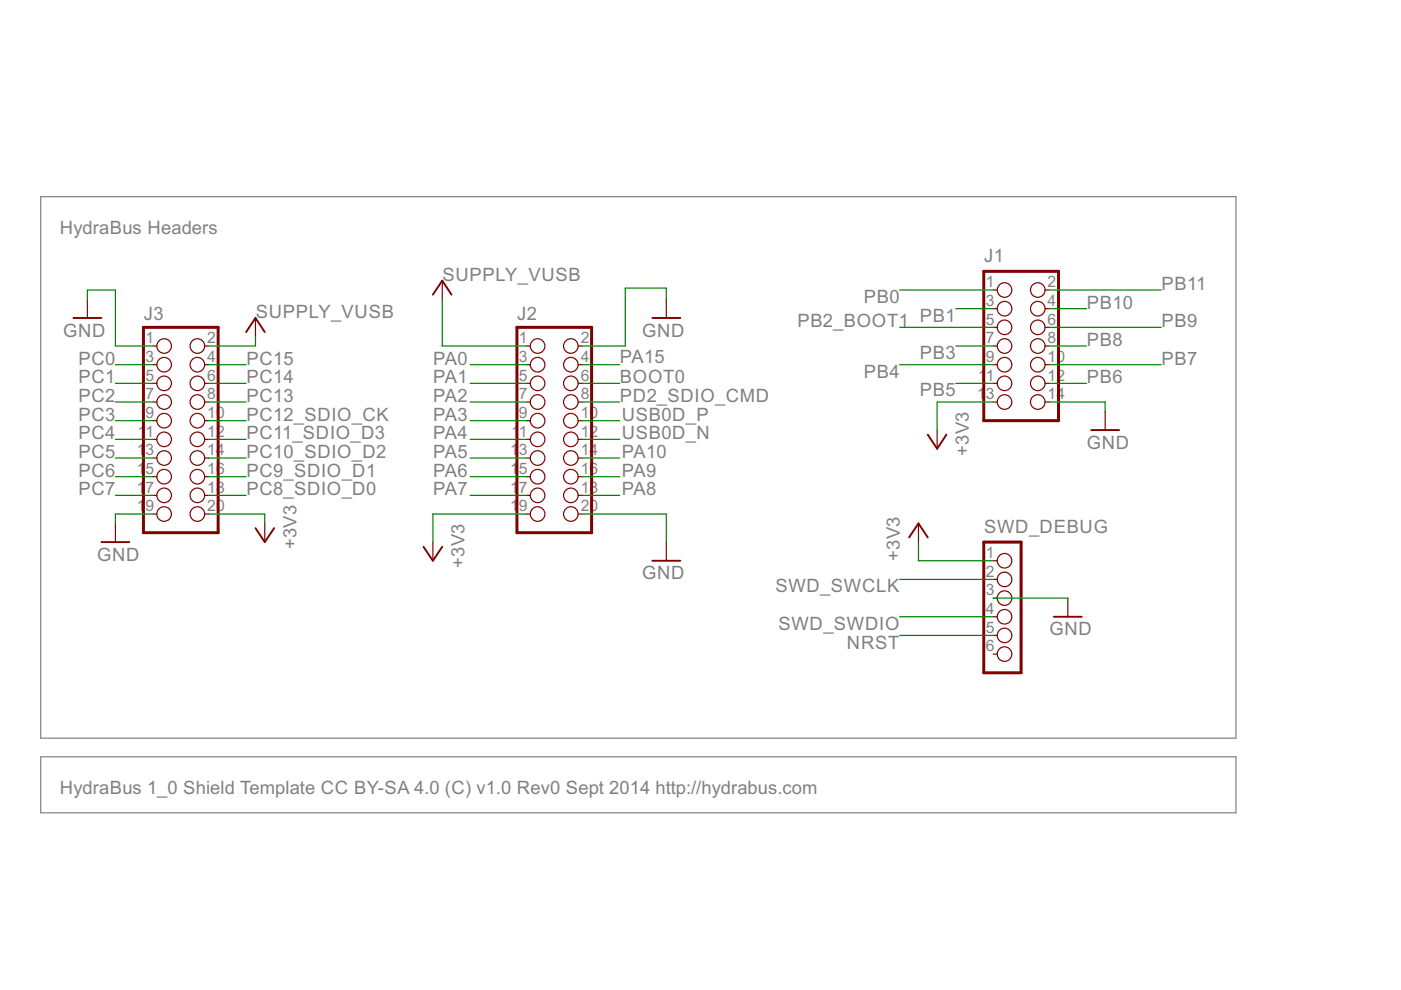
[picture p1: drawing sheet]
<?xml version="1.0" encoding="utf-8"?>
<!DOCTYPE eagle SYSTEM "eagle.dtd">
<eagle version="6.5.0">
<drawing>
<settings>
<setting alwaysvectorfont="no"/>
<setting verticaltext="up"/>
</settings>
<grid distance="0.1" unitdist="inch" unit="inch" style="lines" multiple="1" display="no" altdistance="0.01" altunitdist="inch" altunit="inch"/>
<schematic xreflabel="%F%N/%S.%C%R" xrefpart="/%S.%C%R">
<libraries>
<library name="supply1">
<symbols>
<symbol name="GND">
<wire x1="-1.905" y1="0" x2="1.905" y2="0" width="0.254" layer="94"/>
<text x="-2.54" y="-2.54" size="1.778" layer="96">&gt;VALUE</text>
<pin name="GND" x="0" y="2.54" visible="off" length="short" direction="sup" rot="R270"/>
</symbol>
<symbol name="+3V3">
<wire x1="1.27" y1="-1.905" x2="0" y2="0" width="0.254" layer="94"/>
<wire x1="0" y1="0" x2="-1.27" y2="-1.905" width="0.254" layer="94"/>
<text x="-2.54" y="-5.08" size="1.778" layer="96" rot="R90">&gt;VALUE</text>
<pin name="+3V3" x="0" y="-2.54" visible="off" length="short" direction="sup" rot="R90"/>
</symbol>
</symbols>
<devicesets>
<deviceset name="GND" prefix="GND">
<gates>
<gate name="1" symbol="GND" x="0" y="0"/>
</gates>
<devices>
<device name="">
<technologies>
<technology name=""/>
</technologies>
</device>
</devices>
</deviceset>
<deviceset name="+3V3" prefix="+3V3">
<gates>
<gate name="G$1" symbol="+3V3" x="0" y="0"/>
</gates>
<devices>
<device name="">
<technologies>
<technology name=""/>
</technologies>
</device>
</devices>
</deviceset>
</devicesets>
</library>
<library name="dp_devices">
<symbols>
<symbol name="SUPPLY_VUSB">
<wire x1="1.27" y1="0.635" x2="0" y2="2.54" width="0.254" layer="94"/>
<wire x1="0" y1="2.54" x2="-1.27" y2="0.635" width="0.254" layer="94"/>
<text x="0" y="2.54" size="1.778" layer="96">&gt;VALUE</text>
<pin name="VUSB" x="0" y="0" visible="off" length="short" direction="sup" rot="R90"/>
</symbol>
</symbols>
<devicesets>
<deviceset name="SUPPLY_VUSB" prefix="VUSB">
<gates>
<gate name="G$1" symbol="SUPPLY_VUSB" x="0" y="0"/>
</gates>
<devices>
<device name="">
<technologies>
<technology name=""/>
</technologies>
</device>
</devices>
</deviceset>
</devicesets>
</library>
<library name="hydrabus_shield">
<symbols>
<symbol name="HYDRABUS_SHIELD_HEADER2X10">
<wire x1="-3.81" y1="12.7" x2="6.35" y2="12.7" width="0.4064" layer="94"/>
<wire x1="6.35" y1="12.7" x2="6.35" y2="-15.24" width="0.4064" layer="94"/>
<wire x1="6.35" y1="-15.24" x2="-3.81" y2="-15.24" width="0.4064" layer="94"/>
<wire x1="-3.81" y1="-15.24" x2="-3.81" y2="12.7" width="0.4064" layer="94"/>
<pin name="1" x="-2.54" y="10.16" visible="pad" length="short" direction="pas" function="dot"/>
<pin name="2" x="5.08" y="10.16" visible="pad" length="short" direction="pas" function="dot" rot="R180"/>
<pin name="3" x="-2.54" y="7.62" visible="pad" length="short" direction="pas" function="dot"/>
<pin name="4" x="5.08" y="7.62" visible="pad" length="short" direction="pas" function="dot" rot="R180"/>
<pin name="5" x="-2.54" y="5.08" visible="pad" length="short" direction="pas" function="dot"/>
<pin name="6" x="5.08" y="5.08" visible="pad" length="short" direction="pas" function="dot" rot="R180"/>
<pin name="7" x="-2.54" y="2.54" visible="pad" length="short" direction="pas" function="dot"/>
<pin name="8" x="5.08" y="2.54" visible="pad" length="short" direction="pas" function="dot" rot="R180"/>
<pin name="9" x="-2.54" y="0" visible="pad" length="short" direction="pas" function="dot"/>
<pin name="10" x="5.08" y="0" visible="pad" length="short" direction="pas" function="dot" rot="R180"/>
<pin name="11" x="-2.54" y="-2.54" visible="pad" length="short" direction="pas" function="dot"/>
<pin name="12" x="5.08" y="-2.54" visible="pad" length="short" direction="pas" function="dot" rot="R180"/>
<pin name="13" x="-2.54" y="-5.08" visible="pad" length="short" direction="pas" function="dot"/>
<pin name="14" x="5.08" y="-5.08" visible="pad" length="short" direction="pas" function="dot" rot="R180"/>
<pin name="15" x="-2.54" y="-7.62" visible="pad" length="short" direction="pas" function="dot"/>
<pin name="16" x="5.08" y="-7.62" visible="pad" length="short" direction="pas" function="dot" rot="R180"/>
<text x="-3.81" y="13.6525" size="1.778" layer="95">&gt;NAME</text>
<pin name="17" x="-2.54" y="-10.16" visible="pad" length="short" direction="pas" function="dot"/>
<pin name="18" x="5.08" y="-10.16" visible="pad" length="short" direction="pas" function="dot" rot="R180"/>
<pin name="19" x="-2.54" y="-12.7" visible="pad" length="short" direction="pas" function="dot"/>
<pin name="20" x="5.08" y="-12.7" visible="pad" length="short" direction="pas" function="dot" rot="R180"/>
</symbol>
<symbol name="HYDRABUS_SHIELD_HEADER2X7">
<wire x1="-3.81" y1="10.16" x2="6.35" y2="10.16" width="0.4064" layer="94"/>
<wire x1="6.35" y1="10.16" x2="6.35" y2="-10.16" width="0.4064" layer="94"/>
<wire x1="6.35" y1="-10.16" x2="-3.81" y2="-10.16" width="0.4064" layer="94"/>
<wire x1="-3.81" y1="-10.16" x2="-3.81" y2="10.16" width="0.4064" layer="94"/>
<pin name="1" x="-2.54" y="7.62" visible="pad" length="short" direction="pas" function="dot"/>
<pin name="2" x="5.08" y="7.62" visible="pad" length="short" direction="pas" function="dot" rot="R180"/>
<pin name="3" x="-2.54" y="5.08" visible="pad" length="short" direction="pas" function="dot"/>
<pin name="4" x="5.08" y="5.08" visible="pad" length="short" direction="pas" function="dot" rot="R180"/>
<pin name="5" x="-2.54" y="2.54" visible="pad" length="short" direction="pas" function="dot"/>
<pin name="6" x="5.08" y="2.54" visible="pad" length="short" direction="pas" function="dot" rot="R180"/>
<pin name="7" x="-2.54" y="0" visible="pad" length="short" direction="pas" function="dot"/>
<pin name="8" x="5.08" y="0" visible="pad" length="short" direction="pas" function="dot" rot="R180"/>
<pin name="9" x="-2.54" y="-2.54" visible="pad" length="short" direction="pas" function="dot"/>
<pin name="10" x="5.08" y="-2.54" visible="pad" length="short" direction="pas" function="dot" rot="R180"/>
<pin name="11" x="-2.54" y="-5.08" visible="pad" length="short" direction="pas" function="dot"/>
<pin name="12" x="5.08" y="-5.08" visible="pad" length="short" direction="pas" function="dot" rot="R180"/>
<text x="-3.81" y="11.43" size="1.778" layer="95">&gt;NAME</text>
<pin name="13" x="-2.54" y="-7.62" visible="pad" length="short" direction="pas" function="dot"/>
<pin name="14" x="5.08" y="-7.62" visible="pad" length="short" direction="pas" function="dot" rot="R180"/>
</symbol>
<symbol name="HYDRABUS_SHIELD_HEADER1X6">
<wire x1="-1.27" y1="7.62" x2="-1.27" y2="-10.16" width="0.4064" layer="94"/>
<wire x1="-1.27" y1="-10.16" x2="3.81" y2="-10.16" width="0.4064" layer="94"/>
<wire x1="3.81" y1="-10.16" x2="3.81" y2="7.62" width="0.4064" layer="94"/>
<wire x1="3.81" y1="7.62" x2="-1.27" y2="7.62" width="0.4064" layer="94"/>
<pin name="1" x="0" y="5.08" visible="pad" length="short" function="dot"/>
<pin name="2" x="0" y="2.54" visible="pad" length="short" function="dot"/>
<pin name="3" x="0" y="0" visible="pad" length="short" direction="pas" function="dot"/>
<pin name="4" x="0" y="-2.54" visible="pad" length="short" direction="pas" function="dot"/>
<pin name="5" x="0" y="-5.08" visible="pad" length="short" direction="pas" function="dot"/>
<pin name="6" x="0" y="-7.62" visible="pad" length="short" direction="pas" function="dot"/>
<text x="-1.27" y="8.89" size="1.778" layer="95">&gt;NAME</text>
</symbol>
</symbols>
<devicesets>
<deviceset name="HYDRABUS_SHIELD_CON_HEADER_2X10" prefix="J">
<gates>
<gate name="J" symbol="HYDRABUS_SHIELD_HEADER2X10" x="0" y="0"/>
</gates>
<devices>
<device name="" package="HYDRABUS_SHIELD_M2X10">
<connects>
<connect gate="J" pin="1" pad="1"/>
<connect gate="J" pin="10" pad="10"/>
<connect gate="J" pin="11" pad="11"/>
<connect gate="J" pin="12" pad="12"/>
<connect gate="J" pin="13" pad="13"/>
<connect gate="J" pin="14" pad="14"/>
<connect gate="J" pin="15" pad="15"/>
<connect gate="J" pin="16" pad="16"/>
<connect gate="J" pin="17" pad="17"/>
<connect gate="J" pin="18" pad="18"/>
<connect gate="J" pin="19" pad="19"/>
<connect gate="J" pin="2" pad="2"/>
<connect gate="J" pin="20" pad="20"/>
<connect gate="J" pin="3" pad="3"/>
<connect gate="J" pin="4" pad="4"/>
<connect gate="J" pin="5" pad="5"/>
<connect gate="J" pin="6" pad="6"/>
<connect gate="J" pin="7" pad="7"/>
<connect gate="J" pin="8" pad="8"/>
<connect gate="J" pin="9" pad="9"/>
</connects>
<technologies>
<technology name=""/>
</technologies>
</device>
</devices>
</deviceset>
<deviceset name="HYDRABUS_SHIELD_CON_HEADER_2X07" prefix="J">
<gates>
<gate name="J" symbol="HYDRABUS_SHIELD_HEADER2X7" x="0" y="0"/>
</gates>
<devices>
<device name="" package="HYDRABUS_SHIELD_M2X7">
<connects>
<connect gate="J" pin="1" pad="1"/>
<connect gate="J" pin="10" pad="10"/>
<connect gate="J" pin="11" pad="11"/>
<connect gate="J" pin="12" pad="12"/>
<connect gate="J" pin="13" pad="13"/>
<connect gate="J" pin="14" pad="14"/>
<connect gate="J" pin="2" pad="2"/>
<connect gate="J" pin="3" pad="3"/>
<connect gate="J" pin="4" pad="4"/>
<connect gate="J" pin="5" pad="5"/>
<connect gate="J" pin="6" pad="6"/>
<connect gate="J" pin="7" pad="7"/>
<connect gate="J" pin="8" pad="8"/>
<connect gate="J" pin="9" pad="9"/>
</connects>
<technologies>
<technology name=""/>
</technologies>
</device>
</devices>
</deviceset>
<deviceset name="HYDRABUS_SHIELD_CON_HEADER_1X06" prefix="J">
<gates>
<gate name="G$1" symbol="HYDRABUS_SHIELD_HEADER1X6" x="2.54" y="0"/>
</gates>
<devices>
<device name="" package="HYDRABUS_SHIELD_M1X6">
<connects>
<connect gate="G$1" pin="1" pad="1"/>
<connect gate="G$1" pin="2" pad="2"/>
<connect gate="G$1" pin="3" pad="3"/>
<connect gate="G$1" pin="4" pad="4"/>
<connect gate="G$1" pin="5" pad="5"/>
<connect gate="G$1" pin="6" pad="6"/>
</connects>
<technologies>
<technology name=""/>
</technologies>
</device>
</devices>
</deviceset>
</devicesets>
</library>
</libraries>
<attributes>
</attributes>
<variantdefs>
</variantdefs>
<classes>
<class number="0" name="default" width="0.2032" drill="0.3302">
<clearance class="0" value="0.1524"/>
</class>
<class number="1" name="POWER" width="0.2032" drill="0.3302">
<clearance class="1" value="0.1524"/>
</class>
<class number="2" name="VDD" width="0.254" drill="0.3302">
<clearance class="2" value="0.1524"/>
</class>
</classes>
<parts>
<part name="J3" library="hydrabus_shield" deviceset="HYDRABUS_SHIELD_CON_HEADER_2X10" device=""/>
<part name="VUSB1" library="dp_devices" deviceset="SUPPLY_VUSB" device=""/>
<part name="GND3" library="supply1" deviceset="GND" device=""/>
<part name="+3V4" library="supply1" deviceset="+3V3" device=""/>
<part name="GND4" library="supply1" deviceset="GND" device=""/>
<part name="J1" library="hydrabus_shield" deviceset="HYDRABUS_SHIELD_CON_HEADER_2X07" device=""/>
<part name="GND5" library="supply1" deviceset="GND" device=""/>
<part name="+3V5" library="supply1" deviceset="+3V3" device=""/>
<part name="J2" library="hydrabus_shield" deviceset="HYDRABUS_SHIELD_CON_HEADER_2X10" device=""/>
<part name="VUSB3" library="dp_devices" deviceset="SUPPLY_VUSB" device=""/>
<part name="GND6" library="supply1" deviceset="GND" device=""/>
<part name="+3V7" library="supply1" deviceset="+3V3" device=""/>
<part name="GND9" library="supply1" deviceset="GND" device=""/>
<part name="SWD_DEBUG" library="hydrabus_shield" deviceset="HYDRABUS_SHIELD_CON_HEADER_1X06" device=""/>
<part name="GND1" library="supply1" deviceset="GND" device=""/>
<part name="+3V2" library="supply1" deviceset="+3V3" device=""/>
</parts>
<sheets>
<sheet>
<plain>
<wire x1="83.82" y1="149.86" x2="111.76" y2="121.92" width="0.4064" layer="108"/>
<wire x1="111.76" y1="149.86" x2="83.82" y2="121.92" width="0.4064" layer="108"/>
<wire x1="118.364" y1="139.446" x2="125.984" y2="131.826" width="0.4064" layer="108"/>
<wire x1="125.73" y1="139.7" x2="118.11" y2="132.08" width="0.4064" layer="108"/>
<wire x1="-53.34" y1="147.32" x2="109.22" y2="147.32" width="0.1524" layer="97"/>
<wire x1="109.22" y1="147.32" x2="109.22" y2="73.66" width="0.1524" layer="97"/>
<wire x1="109.22" y1="73.66" x2="-53.34" y2="73.66" width="0.1524" layer="97"/>
<wire x1="-53.34" y1="73.66" x2="-53.34" y2="147.32" width="0.1524" layer="97"/>
<wire x1="109.22" y1="71.12" x2="-53.34" y2="71.12" width="0.1524" layer="97"/>
<wire x1="109.22" y1="63.5" x2="-53.34" y2="63.5" width="0.1524" layer="97"/>
<wire x1="-53.34" y1="63.5" x2="-53.34" y2="71.12" width="0.1524" layer="97"/>
<wire x1="109.22" y1="63.5" x2="109.22" y2="71.12" width="0.1524" layer="97"/>
<text x="-50.8" y="66.04" size="1.778" layer="97">HydraBus 1_0 Shield Template CC BY-SA 4.0 (C) v1.0 Rev0 Sept 2014 http://hydrabus.com</text>
<text x="-50.8" y="142.24" size="1.778" layer="97">HydraBus Headers</text>
</plain>
<instances>
<instance part="J3" gate="J" x="-35.56" y="116.84"/>
<instance part="VUSB1" gate="G$1" x="-24.13" y="128.27"/>
<instance part="GND3" gate="1" x="-46.99" y="130.81" rot="MR0"/>
<instance part="+3V4" gate="G$1" x="-22.86" y="100.33" rot="R180"/>
<instance part="GND4" gate="1" x="-43.18" y="100.33"/>
<instance part="J1" gate="J" x="78.74" y="127"/>
<instance part="GND5" gate="1" x="91.44" y="115.57"/>
<instance part="+3V5" gate="G$1" x="68.58" y="113.03" rot="R180"/>
<instance part="J2" gate="J" x="15.24" y="116.84"/>
<instance part="VUSB3" gate="G$1" x="1.27" y="133.35"/>
<instance part="GND6" gate="1" x="31.75" y="130.81" rot="MR0"/>
<instance part="+3V7" gate="G$1" x="0" y="97.79" rot="R180"/>
<instance part="GND9" gate="1" x="31.75" y="97.79" rot="MR0"/>
<instance part="SWD_DEBUG" gate="G$1" x="76.2" y="92.71"/>
<instance part="GND1" gate="1" x="86.36" y="90.17"/>
<instance part="+3V2" gate="G$1" x="66.04" y="102.87"/>
</instances>
<busses>
</busses>
<nets>
<net name="+3V3" class="2">
<segment>
<pinref part="J3" gate="J" pin="20"/>
<pinref part="+3V4" gate="G$1" pin="+3V3"/>
<wire x1="-30.48" y1="104.14" x2="-22.86" y2="104.14" width="0.1524" layer="91"/>
<wire x1="-22.86" y1="104.14" x2="-22.86" y2="102.87" width="0.1524" layer="91"/>
</segment>
<segment>
<pinref part="J1" gate="J" pin="13"/>
<pinref part="+3V5" gate="G$1" pin="+3V3"/>
<wire x1="76.2" y1="119.38" x2="68.58" y2="119.38" width="0.1524" layer="91"/>
<wire x1="68.58" y1="119.38" x2="68.58" y2="115.57" width="0.1524" layer="91"/>
</segment>
<segment>
<pinref part="J2" gate="J" pin="19"/>
<pinref part="+3V7" gate="G$1" pin="+3V3"/>
<wire x1="12.7" y1="104.14" x2="0" y2="104.14" width="0.1524" layer="91"/>
<wire x1="0" y1="104.14" x2="0" y2="100.33" width="0.1524" layer="91"/>
</segment>
<segment>
<pinref part="SWD_DEBUG" gate="G$1" pin="1"/>
<pinref part="+3V2" gate="G$1" pin="+3V3"/>
<wire x1="76.2" y1="97.79" x2="66.04" y2="97.79" width="0.1524" layer="91"/>
<wire x1="66.04" y1="97.79" x2="66.04" y2="100.33" width="0.1524" layer="91"/>
</segment>
</net>
<net name="GND" class="0">
<segment>
<pinref part="J3" gate="J" pin="1"/>
<wire x1="-38.1" y1="127" x2="-43.18" y2="127" width="0.1524" layer="91"/>
<wire x1="-43.18" y1="127" x2="-43.18" y2="134.62" width="0.1524" layer="91"/>
<pinref part="GND3" gate="1" pin="GND"/>
<wire x1="-43.18" y1="134.62" x2="-46.99" y2="134.62" width="0.1524" layer="91"/>
<wire x1="-46.99" y1="134.62" x2="-46.99" y2="133.35" width="0.1524" layer="91"/>
</segment>
<segment>
<pinref part="J3" gate="J" pin="19"/>
<pinref part="GND4" gate="1" pin="GND"/>
<wire x1="-38.1" y1="104.14" x2="-43.18" y2="104.14" width="0.1524" layer="91"/>
<wire x1="-43.18" y1="104.14" x2="-43.18" y2="102.87" width="0.1524" layer="91"/>
</segment>
<segment>
<pinref part="J1" gate="J" pin="14"/>
<pinref part="GND5" gate="1" pin="GND"/>
<wire x1="83.82" y1="119.38" x2="91.44" y2="119.38" width="0.1524" layer="91"/>
<wire x1="91.44" y1="119.38" x2="91.44" y2="118.11" width="0.1524" layer="91"/>
</segment>
<segment>
<pinref part="J2" gate="J" pin="2"/>
<wire x1="20.32" y1="127" x2="26.162" y2="127" width="0.1524" layer="91"/>
<wire x1="26.162" y1="127" x2="26.162" y2="134.874" width="0.1524" layer="91"/>
<pinref part="GND6" gate="1" pin="GND"/>
<wire x1="26.162" y1="134.874" x2="31.75" y2="134.874" width="0.1524" layer="91"/>
<wire x1="31.75" y1="134.874" x2="31.75" y2="133.35" width="0.1524" layer="91"/>
</segment>
<segment>
<pinref part="J2" gate="J" pin="20"/>
<pinref part="GND9" gate="1" pin="GND"/>
<wire x1="20.32" y1="104.14" x2="31.75" y2="104.14" width="0.1524" layer="91"/>
<wire x1="31.75" y1="104.14" x2="31.75" y2="100.33" width="0.1524" layer="91"/>
</segment>
<segment>
<pinref part="SWD_DEBUG" gate="G$1" pin="3"/>
<pinref part="GND1" gate="1" pin="GND"/>
<wire x1="76.2" y1="92.71" x2="86.36" y2="92.71" width="0.1524" layer="91"/>
</segment>
</net>
<net name="SWD_SWDIO" class="0">
<segment>
<pinref part="SWD_DEBUG" gate="G$1" pin="4"/>
<wire x1="76.2" y1="90.17" x2="63.5" y2="90.17" width="0.1524" layer="91"/>
<label x="63.5" y="90.17" size="1.778" layer="95" rot="R180"/>
</segment>
</net>
<net name="USB0D_P" class="0">
<segment>
<wire x1="20.32" y1="116.84" x2="25.4" y2="116.84" width="0.1524" layer="91"/>
<label x="25.654" y="116.84" size="1.778" layer="95"/>
<pinref part="J2" gate="J" pin="10"/>
</segment>
</net>
<net name="USB0D_N" class="0">
<segment>
<wire x1="20.32" y1="114.3" x2="25.4" y2="114.3" width="0.1524" layer="91"/>
<label x="25.654" y="114.3" size="1.778" layer="95"/>
<pinref part="J2" gate="J" pin="12"/>
</segment>
</net>
<net name="PA10" class="0">
<segment>
<wire x1="20.32" y1="111.76" x2="25.4" y2="111.76" width="0.1524" layer="91"/>
<label x="25.654" y="111.76" size="1.778" layer="95"/>
<pinref part="J2" gate="J" pin="14"/>
</segment>
</net>
<net name="PA9" class="0">
<segment>
<wire x1="20.32" y1="109.22" x2="25.4" y2="109.22" width="0.1524" layer="91"/>
<label x="25.654" y="109.22" size="1.778" layer="95"/>
<pinref part="J2" gate="J" pin="16"/>
</segment>
</net>
<net name="PA8" class="0">
<segment>
<wire x1="20.32" y1="106.68" x2="25.4" y2="106.68" width="0.1524" layer="91"/>
<label x="25.654" y="106.68" size="1.778" layer="95"/>
<pinref part="J2" gate="J" pin="18"/>
</segment>
</net>
<net name="PC7" class="0">
<segment>
<wire x1="-38.1" y1="106.68" x2="-43.18" y2="106.68" width="0.1524" layer="91"/>
<label x="-48.26" y="106.68" size="1.778" layer="95"/>
<pinref part="J3" gate="J" pin="17"/>
</segment>
</net>
<net name="PC6" class="0">
<segment>
<wire x1="-38.1" y1="109.22" x2="-43.18" y2="109.22" width="0.1524" layer="91"/>
<label x="-48.26" y="109.22" size="1.778" layer="95"/>
<pinref part="J3" gate="J" pin="15"/>
</segment>
</net>
<net name="VUSB" class="1">
<segment>
<pinref part="J3" gate="J" pin="2"/>
<pinref part="VUSB1" gate="G$1" pin="VUSB"/>
<wire x1="-30.48" y1="127" x2="-24.13" y2="127" width="0.1524" layer="91"/>
<wire x1="-24.13" y1="127" x2="-24.13" y2="128.27" width="0.1524" layer="91"/>
</segment>
<segment>
<pinref part="J2" gate="J" pin="1"/>
<pinref part="VUSB3" gate="G$1" pin="VUSB"/>
<wire x1="12.7" y1="127" x2="1.27" y2="127" width="0.1524" layer="91"/>
<wire x1="1.27" y1="127" x2="1.27" y2="133.35" width="0.1524" layer="91"/>
</segment>
</net>
<net name="PB11" class="0">
<segment>
<wire x1="83.82" y1="134.62" x2="99.06" y2="134.62" width="0.1524" layer="91"/>
<label x="99.06" y="134.62" size="1.778" layer="95"/>
<pinref part="J1" gate="J" pin="2"/>
</segment>
</net>
<net name="PB10" class="0">
<segment>
<wire x1="83.82" y1="132.08" x2="88.9" y2="132.08" width="0.1524" layer="91"/>
<label x="88.9" y="132.08" size="1.778" layer="95"/>
<pinref part="J1" gate="J" pin="4"/>
</segment>
</net>
<net name="PB1" class="0">
<segment>
<wire x1="76.2" y1="132.08" x2="71.12" y2="132.08" width="0.1524" layer="91"/>
<label x="71.12" y="132.08" size="1.778" layer="95" rot="R180"/>
<pinref part="J1" gate="J" pin="3"/>
</segment>
</net>
<net name="PB0" class="0">
<segment>
<wire x1="76.2" y1="134.62" x2="63.5" y2="134.62" width="0.1524" layer="91"/>
<label x="63.5" y="134.62" size="1.778" layer="95" rot="R180"/>
<pinref part="J1" gate="J" pin="1"/>
</segment>
</net>
<net name="PC5" class="0">
<segment>
<wire x1="-38.1" y1="111.76" x2="-43.18" y2="111.76" width="0.1524" layer="91"/>
<label x="-48.26" y="111.76" size="1.778" layer="95"/>
<pinref part="J3" gate="J" pin="13"/>
</segment>
</net>
<net name="PC4" class="0">
<segment>
<wire x1="-38.1" y1="114.3" x2="-43.18" y2="114.3" width="0.1524" layer="91"/>
<label x="-48.26" y="114.3" size="1.778" layer="95"/>
<pinref part="J3" gate="J" pin="11"/>
</segment>
</net>
<net name="PA7" class="0">
<segment>
<wire x1="12.7" y1="106.68" x2="5.08" y2="106.68" width="0.1524" layer="91"/>
<label x="0" y="106.68" size="1.778" layer="95"/>
<pinref part="J2" gate="J" pin="17"/>
</segment>
</net>
<net name="PA6" class="0">
<segment>
<wire x1="12.7" y1="109.22" x2="5.08" y2="109.22" width="0.1524" layer="91"/>
<label x="0" y="109.22" size="1.778" layer="95"/>
<pinref part="J2" gate="J" pin="15"/>
</segment>
</net>
<net name="PA5" class="0">
<segment>
<wire x1="12.7" y1="111.76" x2="5.08" y2="111.76" width="0.1524" layer="91"/>
<label x="0" y="111.76" size="1.778" layer="95"/>
<pinref part="J2" gate="J" pin="13"/>
</segment>
</net>
<net name="PA4" class="0">
<segment>
<wire x1="12.7" y1="114.3" x2="5.08" y2="114.3" width="0.1524" layer="91"/>
<label x="0" y="114.3" size="1.778" layer="95"/>
<pinref part="J2" gate="J" pin="11"/>
</segment>
</net>
<net name="PA3" class="0">
<segment>
<wire x1="12.7" y1="116.84" x2="5.08" y2="116.84" width="0.1524" layer="91"/>
<label x="0" y="116.84" size="1.778" layer="95"/>
<pinref part="J2" gate="J" pin="9"/>
</segment>
</net>
<net name="PA2" class="0">
<segment>
<wire x1="12.7" y1="119.38" x2="5.08" y2="119.38" width="0.1524" layer="91"/>
<label x="0" y="119.38" size="1.778" layer="95"/>
<pinref part="J2" gate="J" pin="7"/>
</segment>
</net>
<net name="PA1" class="0">
<segment>
<wire x1="12.7" y1="121.92" x2="5.08" y2="121.92" width="0.1524" layer="91"/>
<label x="0" y="121.92" size="1.778" layer="95"/>
<pinref part="J2" gate="J" pin="5"/>
</segment>
</net>
<net name="PA0" class="0">
<segment>
<wire x1="12.7" y1="124.46" x2="5.08" y2="124.46" width="0.1524" layer="91"/>
<label x="0" y="124.46" size="1.778" layer="95"/>
<pinref part="J2" gate="J" pin="3"/>
</segment>
</net>
<net name="PC3" class="0">
<segment>
<wire x1="-38.1" y1="116.84" x2="-43.18" y2="116.84" width="0.1524" layer="91"/>
<label x="-48.26" y="116.84" size="1.778" layer="95"/>
<pinref part="J3" gate="J" pin="9"/>
</segment>
</net>
<net name="PC2" class="0">
<segment>
<wire x1="-38.1" y1="119.38" x2="-43.18" y2="119.38" width="0.1524" layer="91"/>
<label x="-48.26" y="119.38" size="1.778" layer="95"/>
<pinref part="J3" gate="J" pin="7"/>
</segment>
</net>
<net name="PC1" class="0">
<segment>
<wire x1="-38.1" y1="121.92" x2="-43.18" y2="121.92" width="0.1524" layer="91"/>
<label x="-48.26" y="121.92" size="1.778" layer="95"/>
<pinref part="J3" gate="J" pin="5"/>
</segment>
</net>
<net name="PC0" class="0">
<segment>
<wire x1="-38.1" y1="124.46" x2="-43.18" y2="124.46" width="0.1524" layer="91"/>
<label x="-48.26" y="124.46" size="1.778" layer="95"/>
<pinref part="J3" gate="J" pin="3"/>
</segment>
</net>
<net name="NRST" class="0">
<segment>
<pinref part="SWD_DEBUG" gate="G$1" pin="5"/>
<wire x1="76.2" y1="87.63" x2="63.5" y2="87.63" width="0.1524" layer="91"/>
<label x="63.5" y="87.63" size="1.778" layer="95" rot="R180"/>
</segment>
</net>
<net name="PC15" class="0">
<segment>
<wire x1="-30.48" y1="124.46" x2="-25.4" y2="124.46" width="0.1524" layer="91"/>
<label x="-25.4" y="124.46" size="1.778" layer="95"/>
<pinref part="J3" gate="J" pin="4"/>
</segment>
</net>
<net name="PC14" class="0">
<segment>
<wire x1="-30.48" y1="121.92" x2="-25.4" y2="121.92" width="0.1524" layer="91"/>
<label x="-25.4" y="121.92" size="1.778" layer="95"/>
<pinref part="J3" gate="J" pin="6"/>
</segment>
</net>
<net name="PC13" class="0">
<segment>
<wire x1="-30.48" y1="119.38" x2="-25.4" y2="119.38" width="0.1524" layer="91"/>
<label x="-25.4" y="119.38" size="1.778" layer="95"/>
<pinref part="J3" gate="J" pin="8"/>
</segment>
</net>
<net name="PB8" class="0">
<segment>
<wire x1="83.82" y1="127" x2="88.9" y2="127" width="0.1524" layer="91"/>
<label x="88.9" y="127" size="1.778" layer="95"/>
<pinref part="J1" gate="J" pin="8"/>
</segment>
</net>
<net name="BOOT0" class="0">
<segment>
<wire x1="20.32" y1="121.92" x2="25.4" y2="121.92" width="0.1524" layer="91"/>
<label x="25.4" y="121.92" size="1.778" layer="95"/>
<pinref part="J2" gate="J" pin="6"/>
</segment>
</net>
<net name="PB7" class="0">
<segment>
<wire x1="83.82" y1="124.46" x2="99.06" y2="124.46" width="0.1524" layer="91"/>
<label x="99.06" y="124.46" size="1.778" layer="95"/>
<pinref part="J1" gate="J" pin="10"/>
</segment>
</net>
<net name="PB6" class="0">
<segment>
<wire x1="83.82" y1="121.92" x2="88.9" y2="121.92" width="0.1524" layer="91"/>
<label x="88.9" y="121.92" size="1.778" layer="95"/>
<pinref part="J1" gate="J" pin="12"/>
</segment>
</net>
<net name="PB5" class="0">
<segment>
<wire x1="76.2" y1="121.92" x2="71.12" y2="121.92" width="0.1524" layer="91"/>
<label x="71.12" y="121.92" size="1.778" layer="95" rot="R180"/>
<pinref part="J1" gate="J" pin="11"/>
</segment>
</net>
<net name="PB4" class="0">
<segment>
<wire x1="76.2" y1="124.46" x2="63.5" y2="124.46" width="0.1524" layer="91"/>
<label x="63.5" y="124.46" size="1.778" layer="95" rot="R180"/>
<pinref part="J1" gate="J" pin="9"/>
</segment>
</net>
<net name="PB3" class="0">
<segment>
<wire x1="76.2" y1="127" x2="71.12" y2="127" width="0.1524" layer="91"/>
<label x="71.12" y="127" size="1.778" layer="95" rot="R180"/>
<pinref part="J1" gate="J" pin="7"/>
</segment>
</net>
<net name="PA15" class="0">
<segment>
<wire x1="20.32" y1="124.46" x2="25.4" y2="124.46" width="0.1524" layer="91"/>
<label x="25.4" y="124.714" size="1.778" layer="95"/>
<pinref part="J2" gate="J" pin="4"/>
</segment>
</net>
<net name="SWD_SWCLK" class="0">
<segment>
<pinref part="SWD_DEBUG" gate="G$1" pin="2"/>
<wire x1="76.2" y1="95.25" x2="63.5" y2="95.25" width="0.1524" layer="91"/>
<label x="63.5" y="95.25" size="1.778" layer="95" rot="R180"/>
</segment>
</net>
<net name="PB9" class="0">
<segment>
<wire x1="83.82" y1="129.54" x2="99.06" y2="129.54" width="0.1524" layer="91"/>
<label x="99.06" y="129.54" size="1.778" layer="95"/>
<pinref part="J1" gate="J" pin="6"/>
</segment>
</net>
<net name="PC9_SDIO_D1" class="0">
<segment>
<wire x1="-30.48" y1="109.22" x2="-25.4" y2="109.22" width="0.1524" layer="91"/>
<label x="-25.4" y="109.22" size="1.778" layer="95"/>
<pinref part="J3" gate="J" pin="16"/>
</segment>
</net>
<net name="PC8_SDIO_D0" class="0">
<segment>
<wire x1="-30.48" y1="106.68" x2="-25.4" y2="106.68" width="0.1524" layer="91"/>
<label x="-25.4" y="106.68" size="1.778" layer="95"/>
<pinref part="J3" gate="J" pin="18"/>
</segment>
</net>
<net name="PB2_BOOT1" class="0">
<segment>
<wire x1="76.2" y1="129.54" x2="63.5" y2="129.54" width="0.1524" layer="91"/>
<label x="49.53" y="129.54" size="1.778" layer="95"/>
<pinref part="J1" gate="J" pin="5"/>
</segment>
</net>
<net name="PD2_SDIO_CMD" class="0">
<segment>
<wire x1="20.32" y1="119.38" x2="25.4" y2="119.38" width="0.1524" layer="91"/>
<label x="25.4" y="119.38" size="1.778" layer="95"/>
<pinref part="J2" gate="J" pin="8"/>
</segment>
</net>
<net name="PC12_SDIO_CK" class="0">
<segment>
<wire x1="-30.48" y1="116.84" x2="-25.4" y2="116.84" width="0.1524" layer="91"/>
<label x="-25.4" y="116.84" size="1.778" layer="95"/>
<pinref part="J3" gate="J" pin="10"/>
</segment>
</net>
<net name="PC11_SDIO_D3" class="0">
<segment>
<wire x1="-30.48" y1="114.3" x2="-25.4" y2="114.3" width="0.1524" layer="91"/>
<label x="-25.4" y="114.3" size="1.778" layer="95"/>
<pinref part="J3" gate="J" pin="12"/>
</segment>
</net>
<net name="PC10_SDIO_D2" class="0">
<segment>
<wire x1="-30.48" y1="111.76" x2="-25.4" y2="111.76" width="0.1524" layer="91"/>
<label x="-25.4" y="111.76" size="1.778" layer="95"/>
<pinref part="J3" gate="J" pin="14"/>
</segment>
</net>
</nets>
</sheet>
</sheets>
</schematic>
</drawing>
</eagle>
